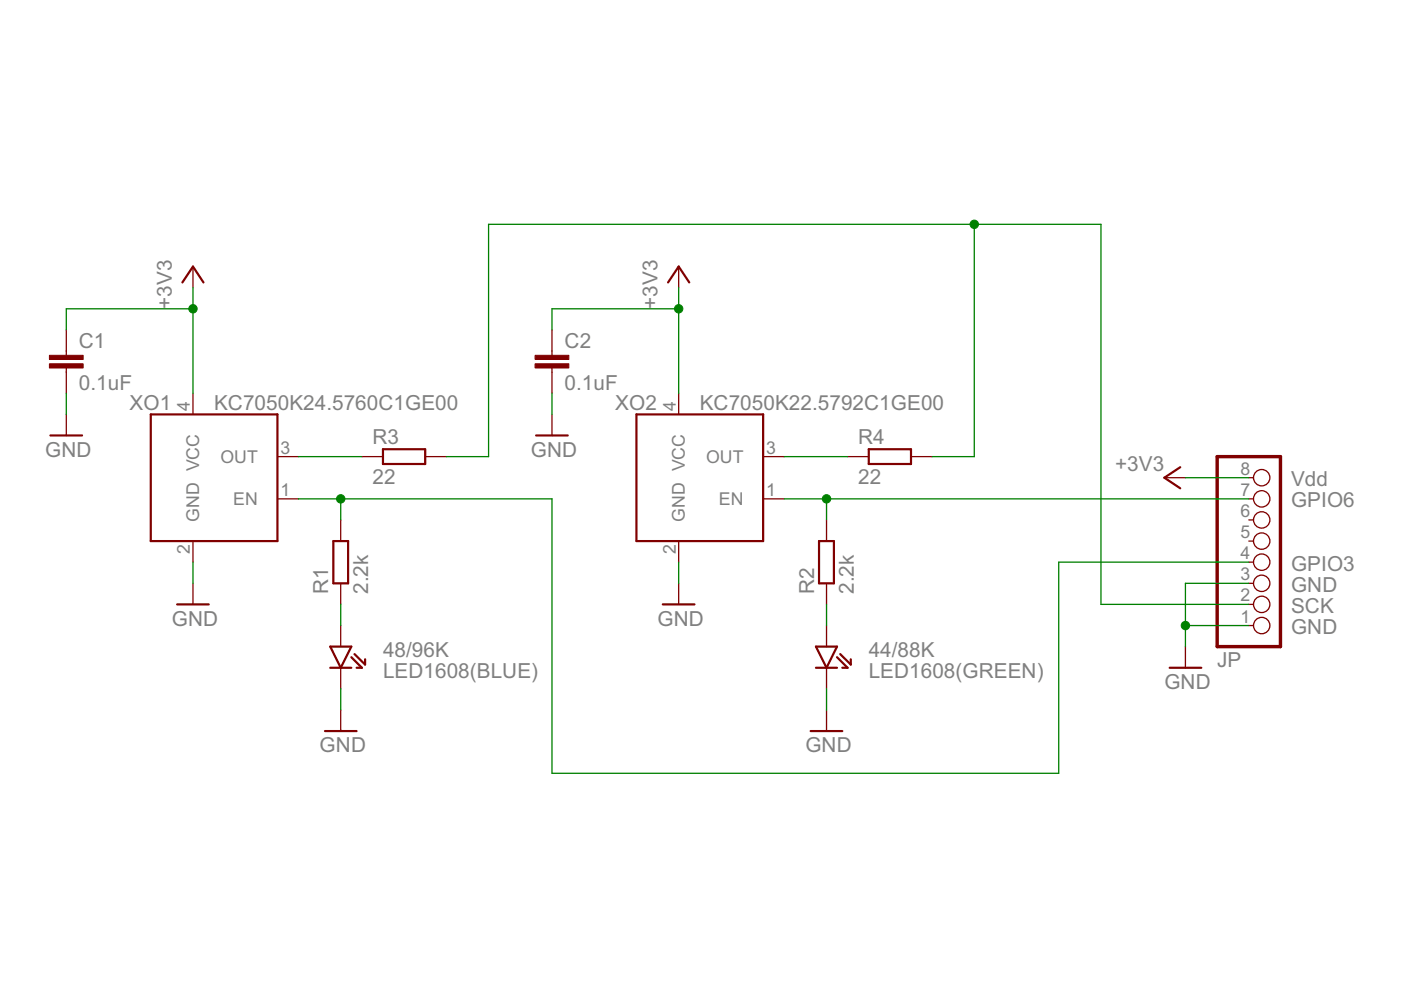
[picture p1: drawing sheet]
<svg xmlns="http://www.w3.org/2000/svg" width="297mm" height="210mm" viewBox="0 0 297 210" stroke-linecap="round" stroke-linejoin="round" font-family="sans-serif">
<g fill="none" stroke="#800000" stroke-width=".28">
<path d="M40.9 56.5v4.5M143.9 56.5v4.5M14.1 70v5.3M14.1 78v5.4M117 70v5.3M117 78v5.4M14.1 87.9v4.4M40.9 83.4v4.5M58.8 96.8h4.5M76.7 96.8h4.5M90.1 96.8h4.5M117 87.9v4.4"/>
<path d="M143.9 83.4v4.5M161.8 96.8h4.5M179.7 96.8h4.5M193.1 96.8h4.5M40.9 114.7v4.5M58.8 105.8h4.5M72.2 110.2v4.5M143.9 114.7v4.5M161.8 105.8h4.5M175.2 110.2v4.5M246.9 101.3h4.4M264.8 105.8h1"/>
<path d="M264.8 119.2h1M264.8 114.7h1M264.8 110.2h1M264.8 101.3h1M40.9 123.7v4.4M72.2 123.7v4.4M72.2 132.6v4.5M143.9 123.7v4.4M175.2 123.7v4.4M175.2 132.6v4.5M251.3 137.1v4.5M264.8 132.6h1"/>
<path d="M264.8 128.1h1M264.8 123.7h1M72.2 141.6v4.4M72.2 150.5v4.5M175.2 141.6v4.4M175.2 150.5v4.5"/>
<circle cx="267.5" cy="105.8" r="1.74"/>
<circle cx="267.5" cy="110.2" r="1.74"/>
<circle cx="267.5" cy="114.7" r="1.74"/>
<circle cx="267.5" cy="101.3" r="1.74"/>
<circle cx="267.5" cy="119.2" r="1.74"/>
<circle cx="267.5" cy="132.6" r="1.74"/>
<circle cx="267.5" cy="123.7" r="1.74"/>
<circle cx="267.5" cy="128.1" r="1.74"/>
</g>
<g fill="none" stroke="#800000" stroke-width=".47">
<path d="M38.7 59.9l2.2-3.4 2.2 3.4M141.6 59.9l2.3-3.4 2.2 3.4M10.7 92.3h6.7M32 87.9h26.8v26.8h-26.8zM81.2 95.2h8.9v3.2h-8.9zM113.7 92.3h6.7M134.9 87.9h26.9v26.8h-26.9zM184.2 95.2h8.9v3.2h-8.9zM250.2 99.1l-3.3 2.2 3.3 2.2M70.7 114.7h3.1v9h-3.1zM173.7 114.7h3.1v9h-3.1zM37.5 128.1h6.8"/>
<path d="M70 137.1h4.5l-2.3 4.5zM74.5 139.3l2.2 2.3h-1.1M75.2 138.7l2.2 2.2v-1.1M140.5 128.1h6.7M173 137.1h4.5l-2.3 4.5zM177.5 139.3l2.2 2.3h-1.1M178.1 138.7l2.3 2.2v-1.1M68.9 155h6.7M70 141.6h4.5M171.9 155h6.7M173 141.6h4.5M248 141.6h6.7"/>
</g>
<path d="M258.1 96.8h13.4v40.3h-13.4z" fill="none" stroke="#800000" stroke-width=".72"/>
<g fill="#800000" stroke="#800000" stroke-width=".21">
<path d="M10.5 77.1h7.1v.9h-7.1z"/>
<path d="M10.5 75.3h7.1v.9h-7.1z"/>
<path d="M113.5 77.1h7.1v.9h-7.1z"/>
<path d="M113.5 75.3h7.1v.9h-7.1z"/>
</g>
<g fill="none" stroke="#008000" stroke-width=".28">
<path d="M206.6 47.6v49.2h-9M40.9 61v22.4M40.9 65.5h-26.8v4.5M143.9 65.5h-26.9v4.5M143.9 61v22.4M14.1 83.4v4.5M63.3 96.8h13.4M94.6 96.8h9v-49.2h129.8v80.5h31.4M117 83.4v4.5M166.3 96.8h13.4M40.9 119.2v4.5M63.3 105.8h53.7v58.2h107.5v-44.8h40.3"/>
<path d="M72.2 105.8v4.4M143.9 119.2v4.5M166.3 105.8h98.5M175.2 105.8v4.4M251.3 101.3h13.5M72.2 128.1v4.5M175.2 128.1v4.5M251.3 132.6h13.5M264.8 123.7h-13.5v13.4M72.2 146v4.5M175.2 146v4.5"/>
</g>
<g fill="#008000" stroke="#008000" stroke-width=".21">
<circle cx="206.6" cy="47.6" r=".89"/>
<circle cx="72.2" cy="105.8" r=".89"/>
<circle cx="175.2" cy="105.8" r=".89"/>
<circle cx="251.3" cy="132.6" r=".89"/>
<circle cx="40.9" cy="65.5" r=".89"/>
<circle cx="143.9" cy="65.5" r=".89"/>
</g>
<g font-size="4.9" fill="#808080">
<text x="36.4" y="65.5" transform="rotate(-90 36.4 65.5)">+3V3</text>
<text x="139.4" y="65.5" transform="rotate(-90 139.4 65.5)">+3V3</text>
<text x="16.7" y="73.8">C1</text>
<text x="119.7" y="73.8">C2</text>
<text x="16.7" y="82.7">0.1uF</text>
<text x="119.7" y="82.7">0.1uF</text>
<text x="27.5" y="87">XO1</text>
<text x="45.4" y="87">KC7050K24.5760C1GE00</text>
<text x="130.5" y="87">XO2</text>
<text x="148.4" y="87">KC7050K22.5792C1GE00</text>
<text x="79" y="94.2">R3</text>
<text x="181.9" y="94.2">R4</text>
<text x="9.6" y="96.8">GND</text>
<text x="112.5" y="96.8">GND</text>
<text x="236.4" y="99.9">+3V3</text>
<text x="79" y="102.6">22</text>
<text x="181.9" y="102.6">22</text>
<text x="273.7" y="103.1">Vdd</text>
<text x="273.7" y="107.6">GPIO6</text>
<text x="69.6" y="125.9" transform="rotate(-90 69.6 125.9)">R1</text>
<text x="78.1" y="125.9" transform="rotate(-90 78.1 125.9)">2.2k</text>
<text x="172.6" y="125.9" transform="rotate(-90 172.6 125.9)">R2</text>
<text x="181" y="125.9" transform="rotate(-90 181 125.9)">2.2k</text>
<text x="273.7" y="121">GPIO3</text>
<text x="273.7" y="125.5">GND</text>
<text x="273.7" y="129.9">SCK</text>
<text x="36.4" y="132.6">GND</text>
<text x="139.4" y="132.6">GND</text>
<text x="273.7" y="134.4">GND</text>
<text x="81.2" y="143.8">LED1608(BLUE)</text>
<text x="81.2" y="139.3">48/96K</text>
<text x="184.2" y="143.8">LED1608(GREEN)</text>
<text x="184.2" y="139.3">44/88K</text>
<text x="258.1" y="141.4">JP</text>
<text x="246.9" y="146.1">GND</text>
<text x="67.8" y="159.5">GND</text>
<text x="170.8" y="159.5">GND</text>
</g>
<g font-size="4.2" fill="#808080">
<text x="40.3" y="87.2" transform="rotate(-90 40.3 87.2)">4</text>
<text x="143.3" y="87.2" transform="rotate(-90 143.3 87.2)">4</text>
<text x="46.7" y="98.2">OUT</text>
<text x="59.4" y="96.2">3</text>
<text x="149.7" y="98.2">OUT</text>
<text x="162.4" y="96.2">3</text>
<text x="263" y="100.7">8</text>
<text x="49.4" y="107.1">EN</text>
<text x="59.4" y="105.1">1</text>
<text x="152.4" y="107.1">EN</text>
<text x="162.4" y="105.1">1</text>
<text x="263" y="105.1">7</text>
<text x="42.3" y="110.6" transform="rotate(-90 42.3 110.6)">GND VCC</text>
<text x="145.2" y="110.6" transform="rotate(-90 145.2 110.6)">GND VCC</text>
<text x="263" y="109.6">6</text>
<text x="40.3" y="117.5" transform="rotate(-90 40.3 117.5)">2</text>
<text x="143.3" y="117.5" transform="rotate(-90 143.3 117.5)">2</text>
<text x="263" y="118.6">4</text>
<text x="263" y="114.1">5</text>
<text x="263" y="123">3</text>
<text x="263" y="127.5">2</text>
<text x="263" y="132">1</text>
</g>
</svg>
